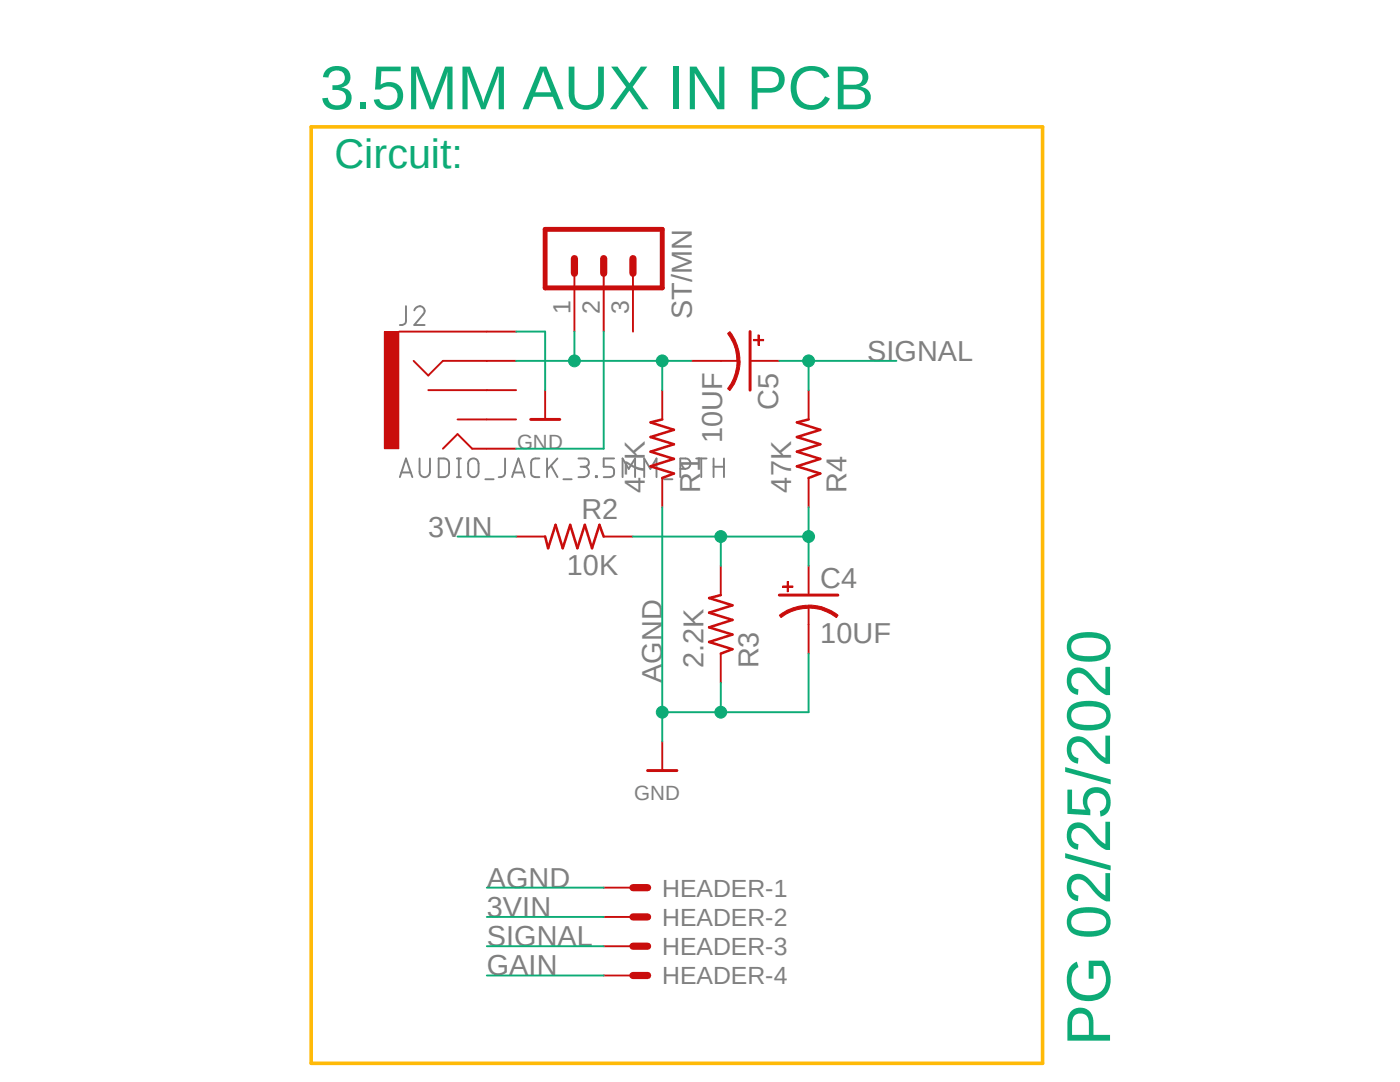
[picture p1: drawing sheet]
<svg xmlns="http://www.w3.org/2000/svg" width="279mm" height="216mm" viewBox="0 0 279 216" stroke-linecap="round" stroke-linejoin="round" font-family="sans-serif">
<path d="M60.9 9.2l163.6 203.4M224.5 9.2l-163.6 203.4" fill="none" stroke="#fff" stroke-width=".2"/>
<g fill="none" stroke="#808080" stroke-width=".38">
<path d="M81 61.1v2.9a.9 .9 0 0 1-1.2 .9M82.7 61.9a1.02 1.02 0 0 1 1.4-.7 1.02 1.02 0 0 1 .3 1.6l-1.7 2.1h2.1M79.8 95.2l1.2-3.7 1.3 3.7M80.1 94.3h1.9M83.7 91.5v2.6a1.04 1.04 0 0 0 1.1 1.1 1.04 1.04 0 0 0 1-1.1v-2.6M87.5 91.5h1.1a.97 .97 0 0 1 1 1v1.6a.98 .98 0 0 1-1 1.1h-1.1zM91.2 91.5h.8M91.2 95.2h.8M91.6 91.5v3.7M93.7 91.8a1.04 1.04 0 0 1 1.1-.3 1.04 1.04 0 0 1 .7 1v1.6a1.04 1.04 0 0 1-1 1.1 1.04 1.04 0 0 1-1.1-1.1v-1.6zM96.9 95.6h1.6M100.8 91.5v2.9a.96 .96 0 0 1-1.3 .8"/>
<path d="M102.2 95.2l1.3-3.7 1.2 3.7M102.5 94.3h1.9M107.7 91.5h-.9a.74 .74 0 0 0-.8 .8v2.1a.8 .8 0 0 0 .8 .8h.9M109.2 91.5v3.7M110 92.9l1.3 2.3M111.3 91.5l-2.1 2.3M112.4 95.6h1.7M115.4 91.5h1.3a.83 .83 0 0 1 .8 .8 .83 .83 0 0 1-.8 .8h-.8M116.5 93.1a1.04 1.04 0 0 1 1 1.1 1.04 1.04 0 0 1-1 1h-1.1M118.9 95h.2v.2h-.2zM122.6 91.5h-2.1v1.6h1.3a1.07 1.07 0 0 1 .8 1.1 1.07 1.07 0 0 1-.8 1h-1.3M124.2 95.2v-3.7l1.3 2.1 1.2-2.1v3.7"/>
<path d="M128.6 95.2v-3.7l1.2 2.1 1.2-2.1v3.7M132.5 95.6h1.7M135.8 93.6h1a1.04 1.04 0 0 0 1-1.1 1.04 1.04 0 0 0-1-1h-1v3.7M138.9 91.5h2.1M140 91.5v3.7M142.4 93.1h2.1M142.4 91.5v3.7M144.5 91.5v3.7"/>
</g>
<path d="M126.3 177.1h2.9M126.3 183h2.9M126.3 188.8h2.9M126.3 194.6h2.9" fill="none" stroke="#c90d0c" stroke-width="1.4"/>
<g fill="none" stroke="#c90d0c" stroke-width=".38">
<path d="M132.2 77.9v5.8M161.4 77.9v5.8M132.2 95.4v5.8M161.4 95.4v5.8M103 107.1h5.8M120.5 107.1h5.8M143.8 112.9v5.8M143.8 130.4v5.9M161.4 121.1v3.5M120.5 177.1h5.8M120.5 183h5.8M120.5 188.8h5.8"/>
<path d="M120.5 194.6h5.8"/>
</g>
<path d="M132.2 83.7l-2.4 .6 4.7 1.5-4.7 1.4 4.7 1.4-4.7 1.5 4.7 1.5-4.7 1.4 4.7 1.5-2.3 .9M161.4 83.7l-2.4 .6 4.7 1.5-4.7 1.4 4.7 1.4-4.7 1.5 4.7 1.5-4.7 1.4 4.7 1.5-2.3 .9M108.8 107.1l.6 2.3 1.5-4.7 1.4 4.7 1.5-4.7 1.4 4.7 1.5-4.7 1.5 4.7 1.4-4.7 .9 2.4M143.8 118.7l-2.3 .6 4.7 1.5-4.7 1.5 4.7 1.4-4.7 1.5 4.7 1.4-4.7 1.5 4.7 1.4-2.4 .9" fill="none" stroke="#c90d0c" stroke-width=".51"/>
<path d="M155.5 118.7h11.7" fill="none" stroke="#c90d0c" stroke-width=".59"/>
<path d="M161.4 120.7a9.1 9.1 0 0 1 5.9 2.1l-.4 .4a9.5 9.5 0 0 0-5.5-1.9z" fill-rule="evenodd" fill="#c90d0c"/>
<path d="M161.4 120.7a9.1 9.1 0 0 1 5.9 2.1l-.4 .4a9.5 9.5 0 0 0-5.5-1.9z" fill="none" stroke="#c90d0c" stroke-width=".2"/>
<path d="M155.5 122.8a9.5 9.5 0 0 1 5.9-2v.6a8.9 8.9 0 0 0-5.5 1.8z" fill-rule="evenodd" fill="#c90d0c"/>
<path d="M156.2 116.9h2v.3h-2zM157.1 116h.3v2.1h-.3zM155.5 122.8a9.5 9.5 0 0 1 5.9-2v.6a8.9 8.9 0 0 0-5.5 1.8z" fill="none" stroke="#c90d0c" stroke-width=".2"/>
<path d="M156.2 117.1h2M157.2 116v2.1" fill="none" stroke="#c90d0c" stroke-width=".25"/>
<path d="M143.8 72h3.6M161.4 112.9v5.8M161.4 124.6v5.8" fill="none" stroke="#c90d0c" stroke-width=".38"/>
<path d="M149.7 66.2v11.7" fill="none" stroke="#c90d0c" stroke-width=".59"/>
<path d="M147.1 72h.6a10 10 0 0 1-2 5.9l-.5-.3a9.2 9.2 0 0 0 1.9-5.6z" fill-rule="evenodd" fill="#c90d0c"/>
<path d="M147.1 72h.6a10 10 0 0 1-2 5.9l-.5-.3a9.2 9.2 0 0 0 1.9-5.6z" fill="none" stroke="#c90d0c" stroke-width=".2"/>
<path d="M145.2 66.5l.5-.3a9.5 9.5 0 0 1 2 5.8h-.6a8.7 8.7 0 0 0-1.9-5.5z" fill-rule="evenodd" fill="#c90d0c"/>
<path d="M145.2 66.5l.5-.3a9.5 9.5 0 0 1 2 5.8h-.6a8.7 8.7 0 0 0-1.9-5.5zM150.4 67.7h2v.3h-2zM151.3 66.8h.2v2.1h-.2z" fill="none" stroke="#c90d0c" stroke-width=".2"/>
<path d="M150.4 67.9h2M151.4 66.8v2.1" fill="none" stroke="#c90d0c" stroke-width=".25"/>
<path d="M79.6 66.2h17.6M82.5 72l3 2.9 2.9-2.9h8.8M85.5 77.9h11.7M138 72h5.8M149.7 72h5.8M88.4 89.5l2.9-2.9 2.9 2.9h3M91.3 83.7h5.9" fill="none" stroke="#c90d0c" stroke-width=".38"/>
<path d="M76.7 66.2h2.9v23.3h-2.9z" fill-rule="evenodd" fill="#c90d0c"/>
<path d="M76.7 66.2h2.9v23.3h-2.9z" fill="none" stroke="#c90d0c" stroke-width=".2"/>
<path d="M114.6 54.5v11.7M120.5 54.5v11.7M126.3 54.5v11.7M97.2 72h5.8M97.2 66.2h5.8M97.2 77.9h5.8M108.8 77.9v5.8M97.2 89.5h5.8M97.2 83.7h5.8M132.2 148v5.8" fill="none" stroke="#c90d0c" stroke-width=".38"/>
<path d="M105.9 83.7h5.8M129.2 153.8h5.9" fill="none" stroke="#c90d0c" stroke-width=".59"/>
<path d="M108.8 45.8h23.4v11.6h-23.4z" fill="none" stroke="#c90d0c" stroke-width=".97"/>
<path d="M114.6 51.6v2.9M120.5 51.6v2.9M126.3 51.6v2.9" fill="none" stroke="#c90d0c" stroke-width="1.4"/>
<path d="M103 66.2h5.8v11.7M132.2 101.2v46.8M161.4 130.4v11.7h-29.2M97.2 177.1h23.3" fill="none" stroke="#0dab76" stroke-width=".38"/>
<circle cx="132.2" cy="142.1" r="1.18" fill="#0dab76"/>
<circle cx="132.2" cy="142.1" r="1.18" fill="none" stroke="#0dab76" stroke-width=".2"/>
<path d="M143.8 136.3v5.8" fill="none" stroke="#0dab76" stroke-width=".38"/>
<circle cx="143.9" cy="142.1" r="1.18" fill="#0dab76"/>
<circle cx="143.9" cy="142.1" r="1.18" fill="none" stroke="#0dab76" stroke-width=".2"/>
<path d="M155.5 72h23.4M161.4 72v5.9M97.2 188.8h23.3" fill="none" stroke="#0dab76" stroke-width=".38"/>
<circle cx="161.4" cy="72" r="1.18" fill="#0dab76"/>
<circle cx="161.4" cy="72" r="1.18" fill="none" stroke="#0dab76" stroke-width=".2"/>
<path d="M120.5 66.2v23.3h-17.5M138 72h-5.8v5.9M91.3 107.1h11.7M97.2 194.6h23.3M97.2 183h23.3" fill="none" stroke="#0dab76" stroke-width=".38"/>
<circle cx="132.2" cy="72" r="1.18" fill="#0dab76"/>
<circle cx="132.2" cy="72" r="1.18" fill="none" stroke="#0dab76" stroke-width=".2"/>
<path d="M103 72h29.2M114.6 66.2v5.8" fill="none" stroke="#0dab76" stroke-width=".38"/>
<circle cx="114.6" cy="72" r="1.18" fill="#0dab76"/>
<circle cx="114.6" cy="72" r="1.18" fill="none" stroke="#0dab76" stroke-width=".2"/>
<path d="M126.3 107.1h17.5M161.4 101.2v11.7" fill="none" stroke="#0dab76" stroke-width=".38"/>
<circle cx="161.4" cy="107.1" r="1.18" fill="#0dab76"/>
<circle cx="161.4" cy="107.1" r="1.18" fill="none" stroke="#0dab76" stroke-width=".2"/>
<path d="M161.4 107.1h-17.6v5.8" fill="none" stroke="#0dab76" stroke-width=".38"/>
<circle cx="143.9" cy="107.1" r="1.18" fill="#0dab76"/>
<circle cx="143.9" cy="107.1" r="1.18" fill="none" stroke="#0dab76" stroke-width=".2"/>
<path d="M62.1 25.3h146v186.9h-146z" fill="none" stroke="#ffba08" stroke-width=".72"/>
<g font-size="12.4" fill="#0dab76">
<text x="63.8" y="21.8">3.5MM AUX IN PCB</text>
<text x="221.5" y="208.7" transform="rotate(-90 221.5 208.7)">PG 02/25/2020</text>
</g>
<text font-size="8.3" fill="#0dab76" x="66.8" y="33.5">Circuit:</text>
<g font-size="5.8" fill="#808080">
<text x="138" y="63.7" transform="rotate(-90 138 63.7)">ST/MN</text>
<text x="173.1" y="72">SIGNAL</text>
<text x="155.3" y="81.7" transform="rotate(-90 155.3 81.7)">C5</text>
<text x="144.1" y="88.5" transform="rotate(-90 144.1 88.5)">10UF</text>
<text x="128.7" y="98.3" transform="rotate(-90 128.7 98.3)">47K</text>
<text x="139.7" y="98.3" transform="rotate(-90 139.7 98.3)">R1</text>
<text x="157.9" y="98.3" transform="rotate(-90 157.9 98.3)">47K</text>
<text x="168.9" y="98.3" transform="rotate(-90 168.9 98.3)">R4</text>
<text x="85.5" y="107.1">3VIN</text>
<text x="116" y="103.6">R2</text>
<text x="113.1" y="114.6">10K</text>
<text x="163.7" y="117.3">C4</text>
<text x="163.7" y="128.4">10UF</text>
<text x="132.2" y="136.3" transform="rotate(-90 132.2 136.3)">AGND</text>
<text x="140.4" y="133.3" transform="rotate(-90 140.4 133.3)">2.2K</text>
<text x="151.4" y="133.3" transform="rotate(-90 151.4 133.3)">R3</text>
<text x="97.2" y="177.1">AGND</text>
<text x="97.2" y="183">3VIN</text>
<text x="97.2" y="188.8">SIGNAL</text>
<text x="97.2" y="194.6">GAIN</text>
</g>
<g font-size="5" fill="#808080">
<text x="113.8" y="62.6" transform="rotate(-90 113.8 62.6)">1</text>
<text x="119.7" y="62.6" transform="rotate(-90 119.7 62.6)">2</text>
<text x="125.5" y="62.6" transform="rotate(-90 125.5 62.6)">3</text>
<text x="132.2" y="178.9">HEADER-1</text>
<text x="132.2" y="184.7">HEADER-2</text>
<text x="132.2" y="190.6">HEADER-3</text>
<text x="132.2" y="196.4">HEADER-4</text>
</g>
<g font-size="4.1" fill="#808080">
<text x="103.2" y="89.5">GND</text>
<text x="126.6" y="159.6">GND</text>
</g>
</svg>
